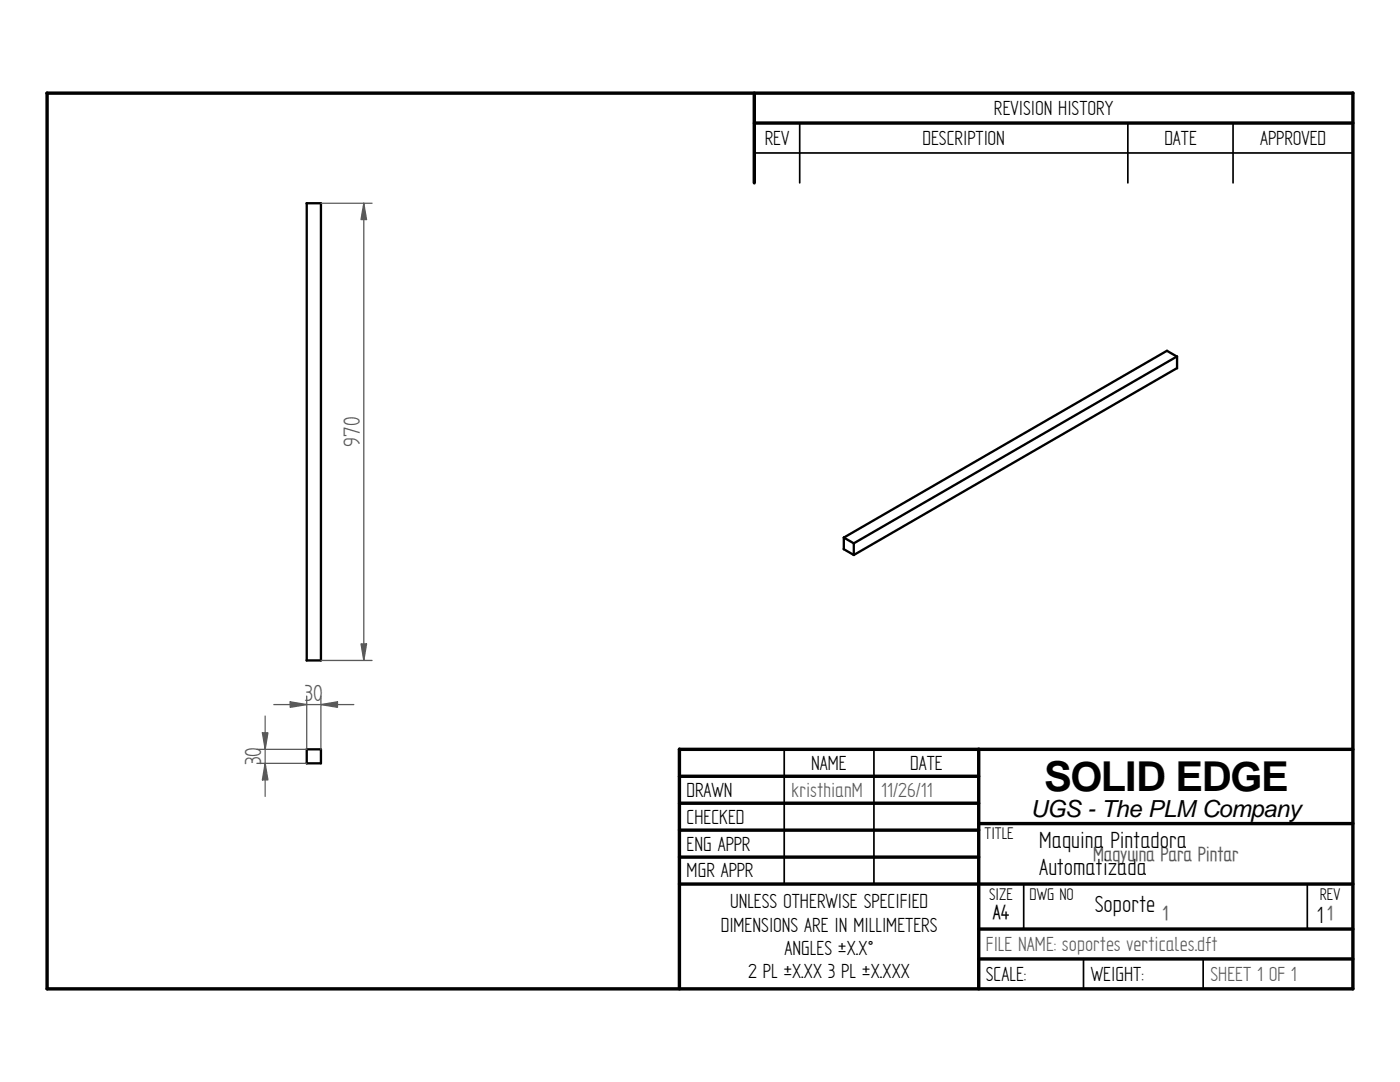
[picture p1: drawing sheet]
<svg xmlns="http://www.w3.org/2000/svg" width="279mm" height="216mm" viewBox="0 0 279 216" stroke-linecap="round" stroke-linejoin="round" font-family="sans-serif">
<path d="M61.2 40.6h2.9v91.2h-2.9M61.2 40.6v91.2M234.9 73.5v-2.3l-2-1.2-64.5 37.3 2 1.1M234.9 71.1l-64.5 37.3M234.9 73.4l-64.5 37.3M168.4 109.6l2 1.1M168.4 107.2v2.4M170.4 108.4v2.3M61.2 149.5h2.9v2.8h-2.9M61.2 149.5v2.8" fill="none" stroke="#000" stroke-width=".47"/>
<g fill="none" stroke="#000" stroke-width=".68">
<path d="M9.4 18.6l260.6-.1v178.8h-260.6zM150.5 18.6v17.9M150.5 24.6h119.5M135.6 149.5v47.8M135.6 149.5h134.4M135.6 154.9h59.7M195.3 149.5v47.8M135.6 160.3h59.7M135.6 165.7h59.7M135.6 171h59.7M135.6 176.4h134.4M195.3 164.3h74.7"/>
<path d="M195.3 185.4h74.7M195.3 191.3h74.7"/>
</g>
<path d="M150.5 30.5h119.5M159.6 24.6v11.9M225.1 24.6v11.9M246.1 24.6v11.9M156.5 149.5v26.9M174.4 149.5v26.9M204.3 176.5v8.9M260.9 176.5v8.9M216.2 191.3v6M240.1 191.3v6" fill="none" stroke="#000" stroke-width=".34"/>
<path d="M72.1 128.5h1.1l-.6 3.3z" fill="none" stroke="#595959" stroke-width=".25"/>
<path d="M72.1 128.5h1.1l-.6 3.3z" fill="#595959"/>
<path d="M72.6 40.6l.6 3.2h-1.1z" fill="none" stroke="#595959" stroke-width=".25"/>
<path d="M72.6 40.6l.6 3.2h-1.1z" fill="#595959"/>
<path d="M64.1 40.6h10.2M72.6 40.5v91.3M64.1 131.8h10.2M57.9 140l3.3 .6-3.3 .5z" fill="none" stroke="#595959" stroke-width=".25"/>
<path d="M57.9 140l3.3 .6-3.3 .5z" fill="#595959"/>
<path d="M64.1 140.6l3.3-.6v1.1z" fill="none" stroke="#595959" stroke-width=".25"/>
<path d="M64.1 140.6l3.3-.6v1.1z" fill="#595959"/>
<path d="M61.2 138.9v10.6M64.1 138.9v10.6M52.9 152.3l.6 3.3h-1.1zM54.7 140.6h15.9" fill="none" stroke="#595959" stroke-width=".25"/>
<path d="M52.9 152.3l.6 3.3h-1.1z" fill="#595959"/>
<path d="M52.4 146.2h1.1l-.6 3.3z" fill="none" stroke="#595959" stroke-width=".25"/>
<path d="M52.4 146.2h1.1l-.6 3.3z" fill="#595959"/>
<path d="M51.3 152.3h9.9M51.3 149.5h9.9M52.9 142.9v16" fill="none" stroke="#595959" stroke-width=".25"/>
<text font-size="8.2" x="208.4" y="157.8">SOLID EDGE</text>
<g font-size="5.3" fill="#595959">
<text x="71.8" y="89.2" transform="rotate(-90 71.8 89.2)">970</text>
<text x="60.8" y="139.8">30</text>
<text x="52.1" y="152.7" transform="rotate(-90 52.1 152.7)">30</text>
</g>
<g font-size="5.3">
<text x="207.4" y="169.2">Maquina Pintadora</text>
<text x="207.4" y="174.6">Automatizada</text>
<text x="218.5" y="182">Soporte</text>
<text x="262.8" y="184.2">1</text>
</g>
<text font-size="4.7" x="205.7" y="163">UGS - The PLM Company</text>
<g font-size="4.6">
<text x="198.4" y="22.9">REVISION HISTORY</text>
<text x="152.6" y="28.9">REV</text>
<text x="184.1" y="28.9">DESCRIPTION</text>
<text x="232.4" y="28.9">DATE</text>
<text x="251.5" y="28.9">APPROVED</text>
<text x="161.9" y="153.6">NAME</text>
<text x="181.7" y="153.6">DATE</text>
<text x="137" y="159">DRAWN</text>
<text x="137" y="164.3">CHECKED</text>
<text x="137" y="169.7">ENG APPR</text>
<text x="137" y="175.1">MGR APPR</text>
<text x="143.8" y="185.9">DIMENSIONS ARE IN MILLIMETERS</text>
<text x="145.7" y="181.2">UNLESS OTHERWISE SPECIFIED</text>
<text x="198.2" y="183.4">A4</text>
<text x="156.5" y="190.6">ANGLES ±X.X°</text>
<text x="149.3" y="195.2">2 PL ±X.XX 3 PL ±X.XXX</text>
<text x="196.8" y="195.7">SCALE:</text>
<text x="217.7" y="195.7">WEIGHT:</text>
</g>
<g font-size="4.6" fill="#595959">
<text x="157.9" y="159">kristhianM</text>
<text x="175.9" y="159">11/26/11</text>
<text x="218.1" y="171.8">Maqyuina Para Pintar</text>
<text x="232" y="183.5">1</text>
<text x="264.9" y="183.5">1</text>
<text x="196.8" y="189.8">FILE NAME: soportes verticales.dft</text>
<text x="241.6" y="195.7">SHEET 1 OF 1</text>
</g>
<g font-size="3.8">
<text x="196.5" y="167.4">TITLE</text>
<text x="197.4" y="179.5">SIZE</text>
<text x="205.5" y="179.5">DWG NO</text>
<text x="263.4" y="179.5">REV</text>
</g>
</svg>
